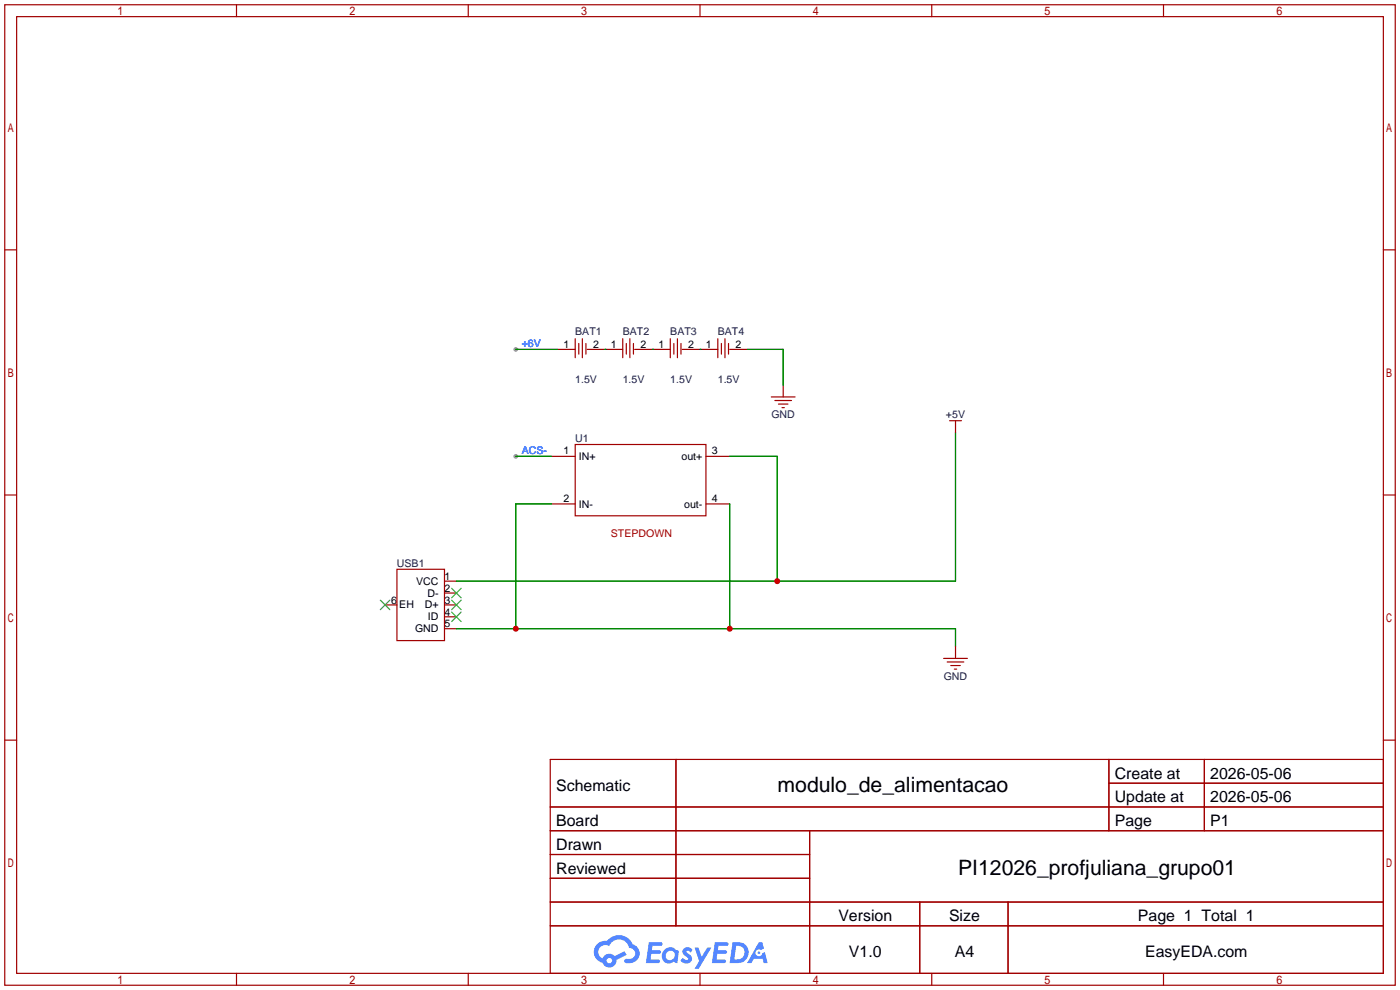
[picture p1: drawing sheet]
<svg xmlns="http://www.w3.org/2000/svg" width="299mm" height="212mm" viewBox="0 0 299 212" stroke-linecap="round" stroke-linejoin="round" font-family="sans-serif">
<g fill="#999">
<circle cx="110.2" cy="74.7" r=".51"/>
<circle cx="110.2" cy="97.5" r=".51"/>
</g>
<g fill="none" stroke="#a10000" stroke-width=".25">
<path d="M1 1h297.2v209.6h-297.2zM3.6 3.6h292.1v204.4h-292.1zM50.5 1v2.6M100.1 1v2.6M149.6 1v2.6M199.1 1v2.6M248.7 1v2.6M1 53.4h2.6M295.7 53.4h2.5M1 105.8h2.6M295.7 105.8h2.5M1 158.2h2.6"/>
<path d="M295.7 158.2h2.5M117.6 162.3h178.1v45.7h-178.1zM117.6 172.5h178.1M117.6 177.5h178.1M144.5 162.3v35.6M173 177.5v30.5M237 162.3v15.2M237 167.4h58.7M257.4 162.3v15.2M117.6 182.6h55.4M117.6 192.8h178.1M117.6 187.7h55.4"/>
<path d="M117.6 197.9h178.1M196.6 192.8v15.2M215.4 192.8v15.2M50.5 208v2.6M100.1 208v2.6M149.6 208v2.6M199.1 208v2.6M248.7 208v2.6"/>
</g>
<g fill="#5487ff">
<path d="M146.2 202.7a1.3 1.3 0 0 1 1.8 .3l-.4 .6a.54 .54 0 0 0-.9-.2l.1 .2a1.28 1.28 0 0 1 .8 2 1.53 1.53 0 0 1-2.2-.3l.5-.6 .8 .5a.31 .31 0 0 0 .4-.3 .31 .31 0 0 0-.3-.4 1.12 1.12 0 0 1-.6-1.8z"/>
<path d="M148.5 202.5h.8l.7 2 1.1-2h1l-2.8 4.6h-.9l1-1.7z"/>
<path d="M138.7 201.4h1.6a1.31 1.31 0 0 1 1.3 .2 .4 .4 0 0 1-.4 .5l-1.8 .1-.1 .9h1.7a.4 .4 0 0 1 .3 .4 .4 .4 0 0 1-.4 .4h-1.7l-.2 1.2h1.4a.46 .46 0 0 1 .5 0 .46 .46 0 0 1 .1 .5l-.3 .2h-2.7z"/>
<path d="M152.8 201.4h1.6a1.32 1.32 0 0 1 1.3 .2 .39 .39 0 0 1-.4 .5l-1.7 .1-.2 .9h1.7a.4 .4 0 0 1 .3 .4 .4 .4 0 0 1-.4 .4h-1.7l-.2 1.2h1.4a.46 .46 0 0 1 .5 0 .46 .46 0 0 1 .1 .5l-.3 .2h-2.7z"/>
<path d="M162.2 201.4h.7l.4 1.3-.7 .4a.75 .75 0 0 0-1.1 .3 .75 .75 0 0 0 .5 1 .75 .75 0 0 0 .9-.7l.6-.2 .6 2.3h-.9l-.2-.9h-1.9l-.5 .9h-.9z"/>
<path d="M156.6 201.4l-.7 4.4h1.5a2.27 2.27 0 0 0 2.6-2.2 2.27 2.27 0 0 0-2.7-2.2zM157.3 202.1a1.5 1.5 0 0 1 1.8 1.6 1.5 1.5 0 0 1-1.9 1.4h-.3z"/>
<path d="M142 203a1.6 1.6 0 0 0-.3 2.3 1.6 1.6 0 0 0 2.3 .2l.8 .3 .3-2.4-.2-.3-.4-.1a1.58 1.58 0 0 0-2.5 0zM142.6 203.5a.98 .98 0 0 1 1.6 .4 .98 .98 0 0 1-1.1 1.3 .94 .94 0 0 1-.8-.7 .94 .94 0 0 1 .3-1z"/>
<path d="M127.6 201.8a2.37 2.37 0 0 0 1.2 4 1.54 1.54 0 0 0 1.7 1 1.54 1.54 0 0 0 1.3-1.6l2.1-1.1-.4-.8-2.1 1a1.57 1.57 0 0 0-2.6 .5 1.5 1.5 0 0 1-.7-2.1 1.5 1.5 0 0 1 2.1-.5 2.23 2.23 0 0 1 2.3-1.4 2.23 2.23 0 0 1 2 1.8 1.16 1.16 0 0 1 1.3 1.1 1.16 1.16 0 0 1-1.1 1.2h-.7a.47 .47 0 0 0-.6 .4 .47 .47 0 0 0 .4 .5 2.17 2.17 0 0 0 2.6-.9 2.17 2.17 0 0 0-.4-2.7l-.8-.4a3.2 3.2 0 0 0-5.4-.7l-1.2 .1zM129.7 205.3a.58 .58 0 0 1 1.1 0 .58 .58 0 0 1-1.1 0z"/>
<circle cx="162.2" cy="203.6" r=".28"/>
</g>
<g fill="none" stroke="#a10000" stroke-width=".25">
<path d="M119.1 74.7h3.8M122.9 72.4v4.1M123.7 73.4v2.3M124.5 72.4v4.1M125.2 73.4v2.3M125.5 74.7h7.6M133.1 72.4v4.1M133.9 73.4v2.3M134.6 72.4v4.1M135.4 73.4v2.3M135.6 74.7h7.7M143.3 72.4v4.1"/>
<path d="M144 73.4v2.3M144.8 72.4v4.1M145.5 73.4v2.3M145.8 74.7h7.6M153.4 72.4v4.1M154.2 73.4v2.3M154.9 72.4v4.1M155.7 73.4v2.3M156 74.7h3.8M117.9 97.5h5M122.9 95h28v15.2h-28zM150.9 97.5h5.1"/>
<path d="M164.8 84.8h5.1M165.6 85.6h3.6M166.4 86.4h2M167.1 87.1h.5M167.4 82.3v2.5M202.9 89.9h2.6M204.2 89.9v2.6M117.9 107.7h5M150.9 107.7h5.1M82.3 129.3h2.5M84.8 121.7h10.2v15.2h-10.2zM95 129.3h2.5"/>
<path d="M95 134.4h2.5M95 131.8h2.5M95 126.7h2.5M95 124.2h2.5M204.2 138.2v2.5M201.7 140.7h5.1M202.4 141.5h3.6M203.2 142.2h2M204 143h.5"/>
</g>
<path d="M81.3 128.3l2 2M83.3 128.3l-2 2M96.5 130.8l2.1 2M96.5 128.3l2.1 2M96.5 125.7l2.1 2.1M98.6 130.8l-2.1 2M98.6 128.3l-2.1 2M98.6 125.7l-2.1 2.1" fill="none" stroke="#3c3" stroke-width=".25"/>
<path d="M110.2 74.7h8.9M129.3 74.7h.1M139.4 74.7h.1M149.6 74.7h.1M159.8 74.7h7.6v7.6M110.2 97.5h7.7M156 97.5h10.1v26.7M204.2 92.5v31.7h-106.7M117.9 107.7h-7.7v26.7M156 107.7v26.7M97.5 134.4h106.7v3.8" fill="none" stroke="#008700" stroke-width=".25"/>
<g fill="#c00">
<circle cx="156" cy="134.4" r=".63"/>
<circle cx="110.2" cy="134.4" r=".63"/>
<circle cx="166.1" cy="124.2" r=".63"/>
</g>
<g font-size="4.5">
<text x="166.2" y="169.3">modulo_de_alimentacao</text>
<text x="204.8" y="187.1">PI12026_profjuliana_grupo01</text>
</g>
<g font-size="3.4">
<text x="238.3" y="166.4">Create at</text>
<text x="258.7" y="166.4">2026-05-06</text>
<text x="118.9" y="169">Schematic</text>
<text x="238.3" y="171.5">Update at</text>
<text x="258.7" y="171.5">2026-05-06</text>
<text x="118.9" y="176.6">Board</text>
<text x="238.3" y="176.6">Page</text>
<text x="258.7" y="176.6">P1</text>
<text x="118.9" y="181.7">Drawn</text>
<text x="118.9" y="186.7">Reviewed</text>
<text x="179.2" y="196.9">Version</text>
<text x="202.8" y="196.9">Size</text>
<text x="243.2" y="196.9">Page 1 Total 1</text>
<text x="181.4" y="204.5">V1.0</text>
<text x="204.1" y="204.5">A4</text>
<text x="244.7" y="204.5">EasyEDA.com</text>
</g>
<g font-size="2.3" fill="#000080">
<text x="122.9" y="71.6">BAT1</text>
<text x="133.1" y="71.6">BAT2</text>
<text x="143.3" y="71.6">BAT3</text>
<text x="153.4" y="71.6">BAT4</text>
<text x="122.9" y="81.8">1.5V</text>
<text x="133.1" y="81.8">1.5V</text>
<text x="143.3" y="81.8">1.5V</text>
<text x="153.4" y="81.8">1.5V</text>
<text x="164.9" y="89.4">GND</text>
<text x="202.2" y="89.4">+5V</text>
<text x="122.9" y="94.5">U1</text>
<text x="84.8" y="121.2">USB1</text>
<text x="201.7" y="145.3">GND</text>
</g>
<g font-size="2.3" fill="#00f">
<text x="111.5" y="74.2">+6V</text>
<text x="111.5" y="97">ACS-</text>
</g>
<g font-size="2.3">
<text x="120.4" y="74.4">1</text>
<text x="126.7" y="74.4">2</text>
<text x="130.6" y="74.4">1</text>
<text x="136.9" y="74.4">2</text>
<text x="140.7" y="74.4">1</text>
<text x="147.1" y="74.4">2</text>
<text x="150.9" y="74.4">1</text>
<text x="157.2" y="74.4">2</text>
<text x="120.4" y="97">1</text>
<text x="123.7" y="98.3">IN+</text>
<text x="145.6" y="98.3">out+</text>
<text x="152.1" y="97">3</text>
<text x="120.4" y="107.2">2</text>
<text x="152.1" y="107.2">4</text>
<text x="123.7" y="108.5">IN-</text>
<text x="146.2" y="108.5">out-</text>
<text x="88.9" y="125">VCC</text>
<text x="95" y="123.9">1</text>
<text x="83.6" y="129">6</text>
<text x="85.3" y="130">EH</text>
<text x="90.8" y="130">D+</text>
<text x="91.3" y="127.5">D-</text>
<text x="95" y="131.6">4</text>
<text x="95" y="129">3</text>
<text x="95" y="126.5">2</text>
<text x="88.7" y="135.1">GND</text>
<text x="91.5" y="132.6">ID</text>
<text x="95" y="134.1">5</text>
</g>
<text font-size="2.3" fill="#a00000" x="130.6" y="114.8">STEPDOWN</text>
</svg>
